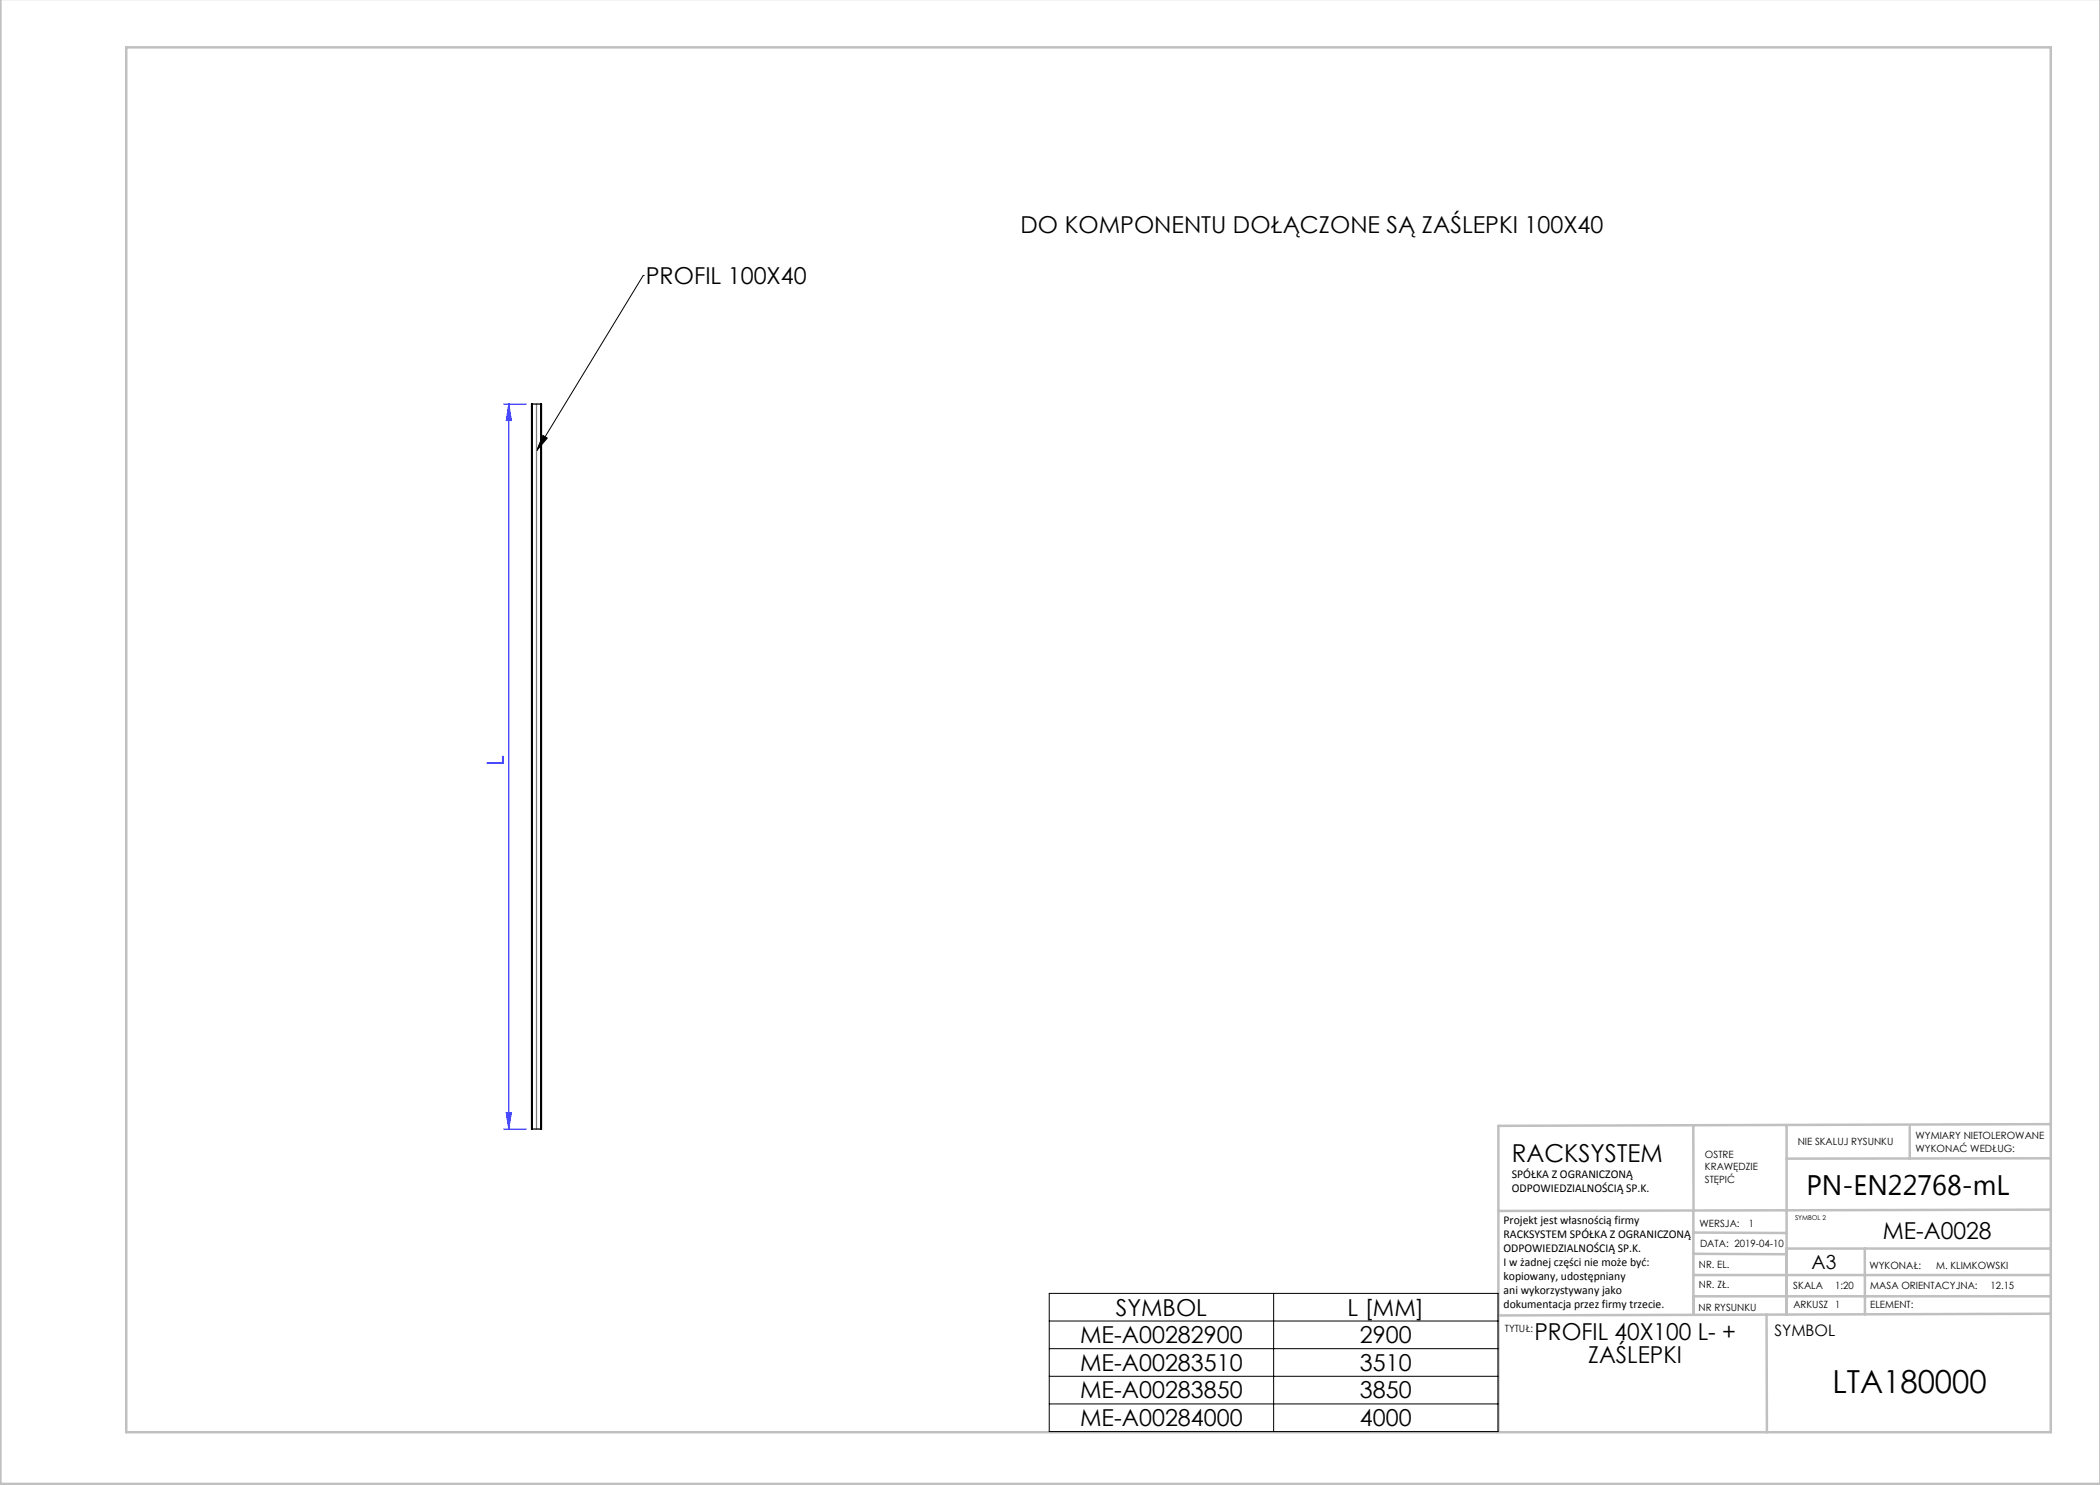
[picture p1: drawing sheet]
<svg xmlns="http://www.w3.org/2000/svg" width="420mm" height="297mm" viewBox="0 0 420 297" stroke-linecap="round" stroke-linejoin="round" font-family="sans-serif">
<path d="M128.6 55.1h.1M128.6 55.1l-21.3 35.1M108.6 87.1l.9 .5-2.2 2.6zM209.8 258.7h89.8v27.6h-89.8zM254.7 258.7v27.6M209.8 264.2h89.8M209.8 269.7h89.8M209.8 275.3h89.8M209.8 280.8h89.8" fill="none" stroke="#000" stroke-width=".2"/>
<path d="M100.8 80.8h4.5M101.8 80.8v145M101.8 80.8l.5 3.3h-1zM100.8 225.8h4.5M101.3 222.5h1l-.5 3.3z" fill="none" stroke="#00f" stroke-width=".2"/>
<g fill="none" stroke="#c0c0c0" stroke-width=".5">
<path d="M.1 -.1v296.9h419.9M25.2 9.5h385v276.9h-385zM338.7 225.2v16.9M357.3 225v37.9M382 225.4v6.3M410.1 224.8l-110.4 .4v61.2M410.1 231.7h-52.8M338.7 259.3h71.5M338.7 255h71.5M338.7 250.8l18.6 .1M338.7 246.5l18.6 .1M338.7 242.1v20.9"/>
<path d="M373 249.7v13.2M410.1 241.9l-110.4 .3M410.2 249.7h-52.9v13.2M353.3 262.9l.1 23.5M410.2 262.7l-110.5 .4"/>
</g>
<path d="M107.3 80.8v145" fill="none" stroke="#808080" stroke-width=".25"/>
<path d="M108.6 87.1l.9 .5-2.2 2.6z" fill="#000"/>
<path d="M101.3 222.5h1l-.5 3.3zM101.8 80.8l.5 3.3h-1z" fill="#00f"/>
<path d="M106.5 80.8h-.2v145h.2M106.5 80.8v145M106.5 80.8h1.7M108.2 80.8h.1v145h-.1M108.2 80.8v145M106.5 225.8h1.7" fill="none" stroke="#000" stroke-width=".25"/>
<text font-size="6.3" x="366.5" y="278.5">LTA180000</text>
<text font-size="5.6" x="361.3" y="239.1">PN-EN22768-mL</text>
<text font-size="4.9" x="302.4" y="232.4">RACKSYSTEM</text>
<g font-size="4.7">
<text x="204.1" y="46.6">DO KOMPONENTU DOŁĄCZONE SĄ ZAŚLEPKI 100X40</text>
<text x="129.2" y="56.9">PROFIL 100X40</text>
<text x="376.5" y="247.8">ME-A0028</text>
<text x="223.2" y="263.1">SYMBOL</text>
<text x="269.5" y="263.1">L [MM]</text>
<text x="216" y="268.6">ME-A00282900</text>
<text x="272" y="268.6">2900</text>
<text x="306.9" y="268.1">PROFIL 40X100 L- +</text>
<text x="216" y="274.2">ME-A00283510</text>
<text x="272" y="274.2">3510</text>
<text x="317.6" y="272.6">ZAŚLEPKI</text>
<text x="216" y="279.7">ME-A00283850</text>
<text x="272" y="279.7">3850</text>
<text x="216" y="285.2">ME-A00284000</text>
<text x="272" y="285.2">4000</text>
</g>
<text font-size="4.7" fill="#00f" x="100.7" y="153.1" transform="rotate(-90 100.7 153.1)">L</text>
<text font-size="3.9" x="362.3" y="253.8">A3</text>
<text font-size="3.2" x="354.9" y="267.2">SYMBOL</text>
<g font-size="2.4">
<text x="302.4" y="235.6">SPÓŁKA Z OGRANICZONĄ</text>
<text x="302.4" y="238.4">ODPOWIEDZIALNOŚCIĄ SP.K.</text>
<text x="300.7" y="244.7">Projekt jest własnością firmy</text>
<text x="300.7" y="247.5">RACKSYSTEM SPÓŁKA Z OGRANICZONĄ</text>
<text x="300.7" y="250.3">ODPOWIEDZIALNOŚCIĄ SP.K.</text>
<text x="300.7" y="253.1">I w żadnej części nie może być:</text>
<text x="300.7" y="256">kopiowany, udostępniany</text>
<text x="300.7" y="258.8">ani wykorzystywany jako</text>
<text x="300.7" y="261.6">dokumentacja przez firmy trzecie.</text>
</g>
<g font-size="2">
<text x="383.1" y="227.9">WYMIARY NIETOLEROWANE</text>
<text x="341" y="231.6">OSTRE</text>
<text x="359.5" y="228.9">NIE SKALUJ RYSUNKU</text>
<text x="383.1" y="230.4">WYKONAĆ WEDŁUG:</text>
<text x="341" y="234.1">KRAWĘDZIE</text>
<text x="341" y="236.6">STĘPIĆ</text>
<text x="339.9" y="245.4">WERSJA:</text>
<text x="349.8" y="245.4">1</text>
<text x="340" y="249.4">DATA: 2019-04-10</text>
<text x="339.8" y="257.6">NR. ZŁ.</text>
<text x="339.8" y="253.5">NR. EL.</text>
<text x="358.7" y="257.7">SKALA</text>
<text x="367" y="257.7">1:20</text>
<text x="373.9" y="253.8">WYKONAŁ:</text>
<text x="374.1" y="257.7">MASA ORIENTACYJNA:</text>
<text x="387.2" y="253.8">M. KLIMKOWSKI</text>
<text x="398.1" y="257.7">12.15</text>
<text x="339.7" y="262.3">NR RYSUNKU</text>
<text x="358.7" y="261.7">ARKUSZ 1</text>
<text x="374.1" y="261.7">ELEMENT:</text>
<text x="301" y="266.4">TYTUŁ:</text>
</g>
<text font-size="1.3" x="359" y="244">SYMBOL 2</text>
</svg>
